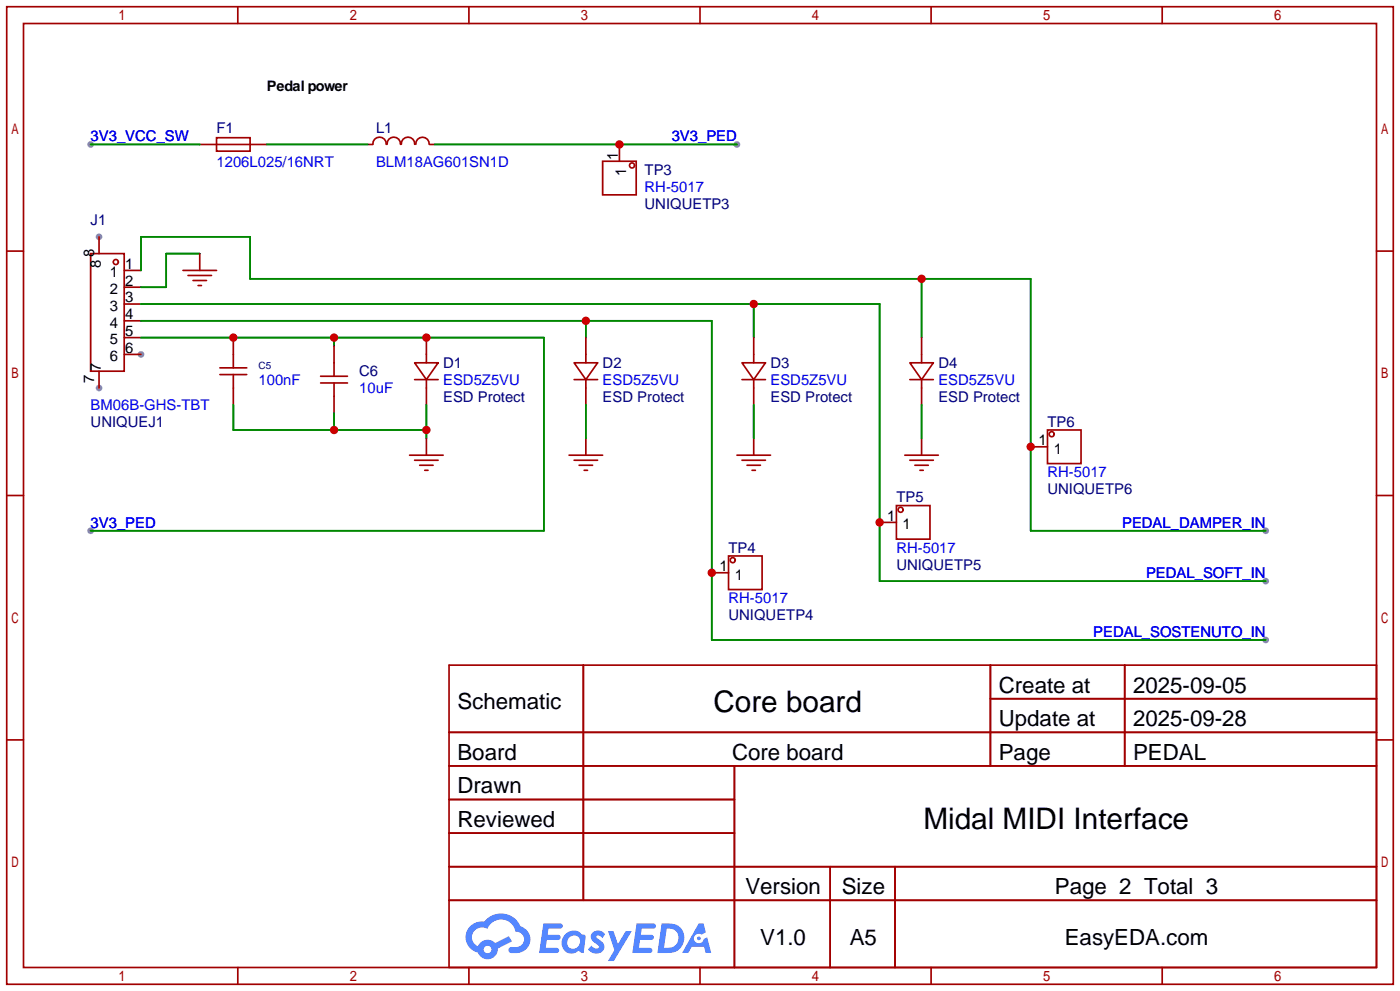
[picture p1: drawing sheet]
<svg xmlns="http://www.w3.org/2000/svg" width="212mm" height="150mm" viewBox="0 0 212 150" stroke-linecap="round" stroke-linejoin="round" font-family="sans-serif">
<g fill="#999">
<circle cx="21.3" cy="53.6" r=".51"/>
<circle cx="15" cy="58.7" r=".51"/>
<circle cx="15" cy="35.8" r=".51"/>
<circle cx="191.5" cy="80.3" r=".51"/>
<circle cx="191.5" cy="87.9" r=".51"/>
<circle cx="191.5" cy="96.8" r=".51"/>
<circle cx="13.7" cy="80.3" r=".51"/>
<circle cx="13.7" cy="21.8" r=".51"/>
<circle cx="111.5" cy="21.8" r=".51"/>
</g>
<g fill="none" stroke="#a10000" stroke-width=".25">
<path d="M1 1h209.8v147.8h-209.8zM3.6 3.6h204.7v142.7h-204.7zM36 1v2.6M71 1v2.6M105.9 1v2.6M140.9 1v2.6M175.9 1v2.6M1 38h2.6M208.3 38h2.5M1 74.9h2.6M208.3 74.9h2.5M1 111.9h2.6"/>
<path d="M67.9 100.6h140.4v45.7h-140.4zM67.9 110.7h140.4M67.9 115.8h140.4M88.3 100.6v35.5M111.1 115.8v30.5M149.9 100.6v15.2M149.9 105.7h58.4M170.2 100.6v15.2M208.3 111.9h2.5M67.9 120.9h43.2M67.9 131.1h140.4M67.9 126h43.2"/>
<path d="M67.9 136.1h140.4M125.6 131.1v15.2M135.4 131.1v15.2M36 146.3v2.5M71 146.3v2.5M105.9 146.3v2.5M140.9 146.3v2.5M175.9 146.3v2.5"/>
</g>
<g fill="#5487ff">
<path d="M89.7 141a1.3 1.3 0 0 1 1.9 .3l-.4 .6a.54 .54 0 0 0-1-.2l.1 .1a2.32 2.32 0 0 1 1.2 1.4 1.36 1.36 0 0 1-1.2 1 1.36 1.36 0 0 1-1.3-.6l.5-.6a.7 .7 0 0 0 1.1 .3v-.3a2.4 2.4 0 0 1-1.2-1.3l.1-.5z"/>
<path d="M92 140.8h.8l.7 2 1.2-2h.9l-2.7 4.5h-.9l1-1.6z"/>
<path d="M82.2 139.6h1.6a1.31 1.31 0 0 1 1.3 .2 .4 .4 0 0 1-.4 .6h-1.7l-.1 1h1.6a.4 .4 0 0 1 .3 .4 .4 .4 0 0 1-.4 .4l-1.7-.1-.1 1.2h.8a1.23 1.23 0 0 1 1.2 .2 .39 .39 0 0 1-.4 .6h-2.6z"/>
<path d="M96.3 139.6h1.6a1.32 1.32 0 0 1 1.3 .2 .39 .39 0 0 1-.4 .6h-1.7l-.1 1h1.6a.4 .4 0 0 1 .3 .4 .4 .4 0 0 1-.4 .3h-1.7l-.1 1.2h.8a1.23 1.23 0 0 1 1.2 .2 .39 .39 0 0 1-.4 .6h-2.6z"/>
<path d="M105.7 139.6h.8l.3 1.4-.6 .3a.75 .75 0 0 0-1.2 .3 .75 .75 0 0 0 .5 1.1 .75 .75 0 0 0 1-.7l.5-.3 .6 2.4h-.8l-.3-.9h-1.8l-.6 .9h-.9z"/>
<path d="M100.1 139.6l-.6 4.5h1.4a2.27 2.27 0 0 0 2.6-1.6 2.27 2.27 0 0 0-1.4-2.7zM100.9 140.4a1.5 1.5 0 0 1 1.8 1.6 1.5 1.5 0 0 1-1.9 1.3h-.3z"/>
<path d="M85.5 141.3a1.62 1.62 0 0 0-.4 2.1 1.62 1.62 0 0 0 2.1 .6l.3-.2 .4 .2 .4 .1 .3-2.5-.1-.2-.2-.1a.57 .57 0 0 1-.6-.3 1.73 1.73 0 0 0-2.2 .3zM86.1 141.8a.96 .96 0 0 1 1.5 0 .96 .96 0 0 1-.2 1.4 .95 .95 0 0 1-1.4 0 .95 .95 0 0 1 .1-1.4z"/>
<path d="M71.2 140a2.37 2.37 0 0 0 1.1 4.1 1.54 1.54 0 0 0 1.8 .9 1.54 1.54 0 0 0 1.2-1.6l2.2-1-.5-.8-2.1 1a1.57 1.57 0 0 0-2.6 .5 1.5 1.5 0 0 1-.7-2.1 1.5 1.5 0 0 1 2.2-.5 2.23 2.23 0 0 1 2.3-1.4 2.23 2.23 0 0 1 1.9 1.8 1.16 1.16 0 0 1 1.3 1.1 1.16 1.16 0 0 1-1.1 1.2h-.7a.47 .47 0 0 0-.6 .4 .47 .47 0 0 0 .5 .5 2.26 2.26 0 0 0 2.8-2.5 2.12 2.12 0 0 0-1.5-1.5 3.2 3.2 0 0 0-5.4-.7l-.4-.1a2.55 2.55 0 0 0-1.7 .7zM73.2 143.6a.6 .6 0 0 1 1.2 0 .6 .6 0 0 1-1.2 0z"/>
<circle cx="105.7" cy="141.9" r=".28"/>
</g>
<g fill="none" stroke="#a10000" stroke-width=".25">
<path d="M13.7 38.4h5.1v17.7h-5.1zM15 35.8v2.6M30.2 38.4v2.5M30.2 21.8h10.2M32.8 20.8h5v2.1h-5zM58.4 21.8a1.01 1.01 0 0 0-1-1.1 1.01 1.01 0 0 0-1 1.1h-.8M58.6 21.8a1.01 1.01 0 0 1 1-1.1 1.01 1.01 0 0 1 1 1.1M60.7 21.8a1.01 1.01 0 0 1 1-1.1 1.01 1.01 0 0 1 1 1.1M62.9 21.8a1.01 1.01 0 0 1 1-1 1.01 1.01 0 0 1 1 1M65 21.8h.8M91.2 24.4h5.1v5.1h-5.1zM93.7 21.8v2.6"/>
<path d="M15 56.1v2.6M18.8 40.9h2.5M18.8 43.4h2.5M18.8 46h2.5M18.8 48.5h2.5M18.8 51.1h2.5M18.8 53.6h2.5M27.7 40.9h5.1M28.4 41.7h3.6M29.2 42.4h2M30 43.2h.5M33.3 55.6h4"/>
<path d="M33.3 56.6h4M35.3 51.1v4.5M35.3 56.6v4.6M48.5 57.9h4.1M48.5 56.9h4.1M50.5 52.3v4.6M50.5 57.9v4.6M62.7 54.9h3.6l-1.8 2.5zM62.7 57.4h3.6M64.5 51.1v3.8M64.5 57.4v3.8M86.9 54.9h3.5l-1.8 2.5z"/>
<path d="M86.9 57.4h3.5M88.6 51.1v3.8M88.6 57.4v3.8M112.3 54.9h3.5l-1.8 2.5zM112.3 57.4h3.5M114 51.1v3.8M114 57.4v3.8M137.7 54.9h3.5l-1.8 2.5zM137.7 57.4h3.5M139.4 51.1v3.8M139.4 57.4v3.8M62 68.8h5.1"/>
<path d="M62.7 69.6h3.6M63.5 70.4h2M64.3 71.1h.5M64.5 66.3v2.5M86.1 68.8h5.1M86.9 69.6h3.5M87.6 70.4h2.1M88.4 71.1h.5M88.6 66.3v2.5M111.5 68.8h5.1M112.3 69.6h3.5M113 70.4h2.1"/>
<path d="M113.8 71.1h.5M114 66.3v2.5M133.1 79h2.5M135.6 76.5h5.1v5h-5.1zM136.9 68.8h5.1M137.7 69.6h3.5M138.4 70.4h2.1M139.2 71.1h.5M139.4 66.3v2.5M156 67.6h2.5M158.5 65h5.1v5.1h-5.1zM107.7 86.6h2.5"/>
<path d="M110.2 84.1h5.1v5.1h-5.1z"/>
<circle cx="17.5" cy="39.6" r=".38"/>
<circle cx="95.6" cy="25" r=".38"/>
<circle cx="136.3" cy="77.1" r=".38"/>
<circle cx="159.1" cy="65.7" r=".38"/>
<circle cx="110.9" cy="84.7" r=".38"/>
</g>
<g fill="none" stroke="#008700" stroke-width=".25">
<path d="M13.7 21.8h16.5M30.2 38.4h-5.1v5h-3.8M40.4 21.8h15.2M65.8 21.8h45.7M21.3 40.9v-5.1h16.5v6.4h118.2v38.1h35.5M21.3 51.1h61v29.2h-68.6M21.3 46h111.8v41.9h58.4M21.3 48.5h86.4v48.3h83.8M50.5 51.1v1.2M88.6 48.5v2.6M114 46v5.1M139.4 42.2v8.9"/>
<path d="M35.3 61.2v3.8h29.2M50.5 62.5v2.5M64.5 61.2v5.1M88.6 61.2v5.1M114 61.2v5.1M139.4 61.2v5.1"/>
</g>
<g fill="#c00">
<circle cx="139.4" cy="42.2" r=".63"/>
<circle cx="156" cy="67.6" r=".63"/>
<circle cx="133.1" cy="79" r=".63"/>
<circle cx="114" cy="46" r=".63"/>
<circle cx="107.7" cy="86.6" r=".63"/>
<circle cx="88.6" cy="48.5" r=".63"/>
<circle cx="64.5" cy="51.1" r=".63"/>
<circle cx="50.5" cy="51.1" r=".63"/>
<circle cx="35.3" cy="51.1" r=".63"/>
<circle cx="93.7" cy="21.8" r=".63"/>
<circle cx="50.5" cy="65" r=".63"/>
<circle cx="64.5" cy="65" r=".63"/>
</g>
<g font-size="4.5">
<text x="107.9" y="107.6">Core board</text>
<text x="139.7" y="125.4">Midal MIDI Interface</text>
</g>
<g font-size="3.4">
<text x="69.2" y="107.3">Schematic</text>
<text x="151.1" y="104.7">Create at</text>
<text x="171.4" y="104.7">2025-09-05</text>
<text x="151.1" y="109.8">Update at</text>
<text x="171.4" y="109.8">2025-09-28</text>
<text x="69.2" y="114.9">Board</text>
<text x="69.2" y="120">Drawn</text>
<text x="110.8" y="114.9">Core board</text>
<text x="151.1" y="114.9">Page</text>
<text x="171.4" y="114.9">PEDAL</text>
<text x="69.2" y="125.1">Reviewed</text>
<text x="112.8" y="135.2">Version</text>
<text x="127.4" y="135.2">Size</text>
<text x="159.6" y="135.2">Page 2 Total 3</text>
<text x="115" y="142.8">V1.0</text>
<text x="128.6" y="142.8">A5</text>
<text x="161.1" y="142.8">EasyEDA.com</text>
</g>
<g font-size="2.2">
<text x="40.4" y="13.7">Pedal power</text>
<text x="93.5" y="24.3" transform="rotate(-90 93.5 24.3)">1</text>
<text x="94.8" y="26.6" transform="rotate(-90 94.8 26.6)">1</text>
<text x="14.3" y="38.8" transform="rotate(-90 14.3 38.8)">8</text>
<text x="15.3" y="40.6" transform="rotate(-90 15.3 40.6)">8</text>
<text x="16.6" y="41.9">1</text>
<text x="18.9" y="40.7">1</text>
<text x="16.6" y="44.5">2</text>
<text x="16.6" y="47">3</text>
<text x="18.9" y="43.2">2</text>
<text x="18.9" y="45.7">3</text>
<text x="16.6" y="49.5">4</text>
<text x="16.6" y="52.1">5</text>
<text x="18.9" y="48.3">4</text>
<text x="18.9" y="50.8">5</text>
<text x="18.9" y="53.4">6</text>
<text x="14.3" y="57.9" transform="rotate(-90 14.3 57.9)">7</text>
<text x="15.3" y="56.1" transform="rotate(-90 15.3 56.1)">7</text>
<text x="16.6" y="54.6">6</text>
<text x="157.1" y="67.3">1</text>
<text x="159.4" y="68.6">1</text>
<text x="134.3" y="78.8">1</text>
<text x="136.6" y="80">1</text>
<text x="108.9" y="86.4">1</text>
<text x="111.2" y="87.6">1</text>
</g>
<g font-size="2.2" fill="#00f">
<text x="13.7" y="21.4">3V3_VCC_SW</text>
<text x="101.6" y="21.4">3V3_PED</text>
<text x="32.8" y="25.2">1206L025/16NRT</text>
<text x="56.9" y="25.2">BLM18AG601SN1D</text>
<text x="97.5" y="29">RH-5017</text>
<text x="39.1" y="58.2">100nF</text>
<text x="54.4" y="59.5">10uF</text>
<text x="67.1" y="58.2">ESD5Z5VU</text>
<text x="91.2" y="58.2">ESD5Z5VU</text>
<text x="116.6" y="58.2">ESD5Z5VU</text>
<text x="142" y="58.2">ESD5Z5VU</text>
<text x="13.7" y="62">BM06B-GHS-TBT</text>
<text x="158.5" y="72.2">RH-5017</text>
<text x="13.7" y="79.8">3V3_PED</text>
<text x="135.6" y="83.6">RH-5017</text>
<text x="169.8" y="79.8">PEDAL_DAMPER_IN</text>
<text x="173.4" y="87.4">PEDAL_SOFT_IN</text>
<text x="110.2" y="91.2">RH-5017</text>
<text x="165.4" y="96.3">PEDAL_SOSTENUTO_IN</text>
</g>
<g font-size="2.2" fill="#000080">
<text x="32.8" y="20.1">F1</text>
<text x="56.9" y="20.1">L1</text>
<text x="97.5" y="26.5">TP3</text>
<text x="13.7" y="34.1">J1</text>
<text x="97.5" y="31.5">UNIQUETP3</text>
<text x="54.4" y="56.9">C6</text>
<text x="67.1" y="55.7">D1</text>
<text x="91.2" y="55.7">D2</text>
<text x="116.6" y="55.7">D3</text>
<text x="142" y="55.7">D4</text>
<text x="13.7" y="64.6">UNIQUEJ1</text>
<text x="67.1" y="60.7">ESD Protect</text>
<text x="91.2" y="60.7">ESD Protect</text>
<text x="116.6" y="60.7">ESD Protect</text>
<text x="142" y="60.7">ESD Protect</text>
<text x="158.5" y="64.6">TP6</text>
<text x="135.6" y="76">TP5</text>
<text x="158.5" y="74.7">UNIQUETP6</text>
<text x="110.2" y="83.6">TP4</text>
<text x="135.6" y="86.1">UNIQUETP5</text>
<text x="110.2" y="93.8">UNIQUETP4</text>
</g>
<text font-size="1.5" fill="#000080" x="39.1" y="55.8">C5</text>
</svg>
